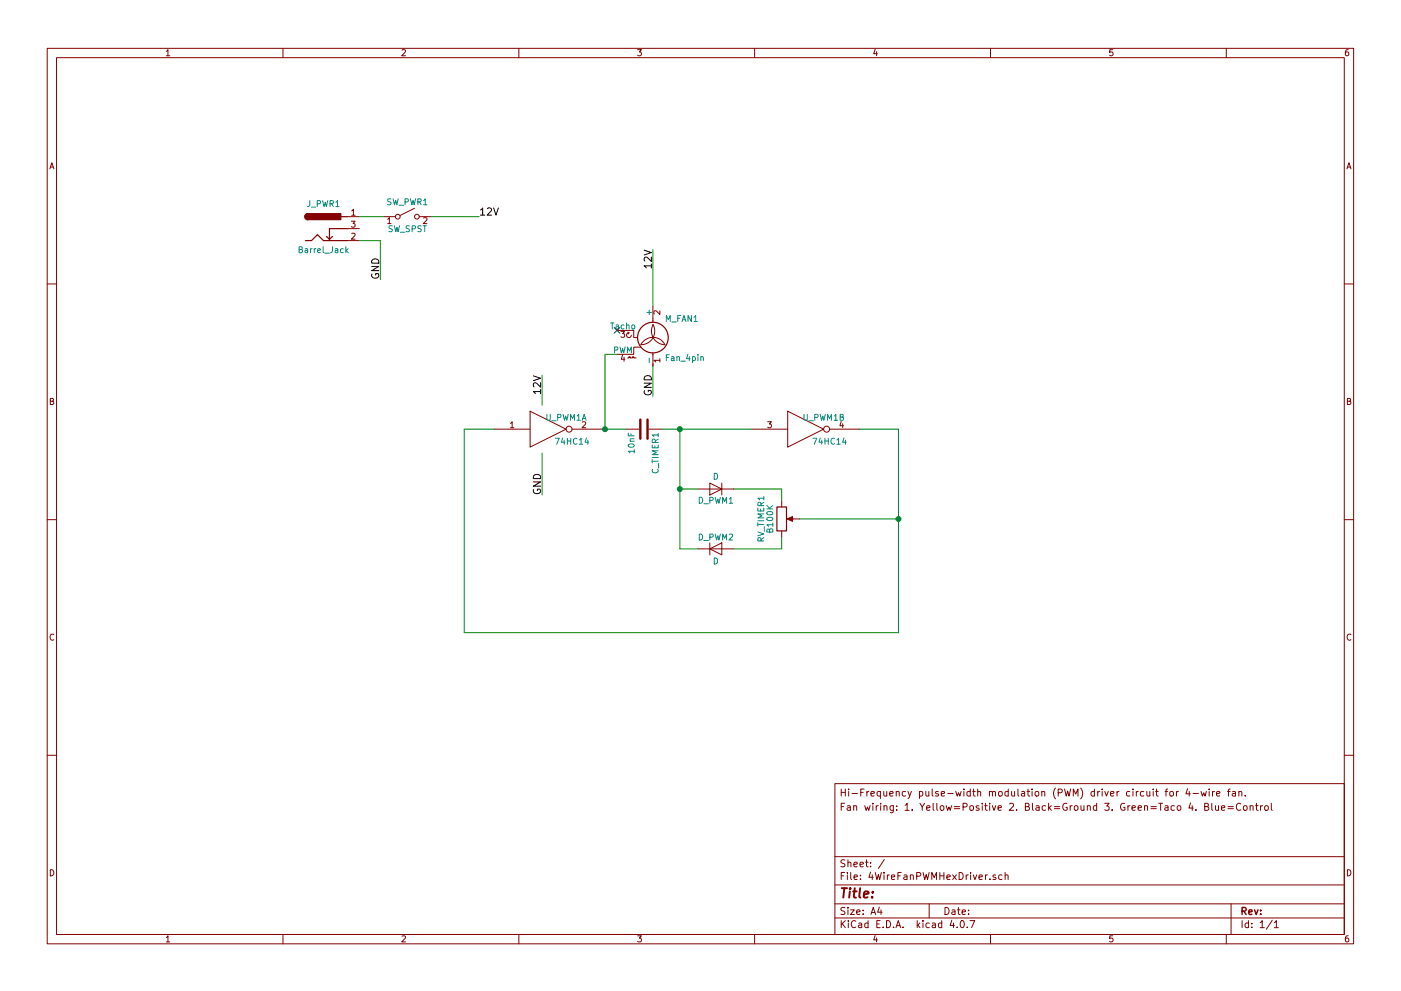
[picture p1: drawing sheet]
EESchema Schematic File Version 2
LIBS:power
LIBS:device
LIBS:switches
LIBS:relays
LIBS:motors
LIBS:transistors
LIBS:conn
LIBS:linear
LIBS:regul
LIBS:74xx
LIBS:cmos4000
LIBS:adc-dac
LIBS:memory
LIBS:xilinx
LIBS:microcontrollers
LIBS:dsp
LIBS:microchip
LIBS:analog_switches
LIBS:motorola
LIBS:texas
LIBS:intel
LIBS:audio
LIBS:interface
LIBS:digital-audio
LIBS:philips
LIBS:display
LIBS:cypress
LIBS:siliconi
LIBS:opto
LIBS:atmel
LIBS:contrib
LIBS:valves
LIBS:4WireFanPWMHexDriver-cache
EELAYER 25 0
EELAYER END
$Descr A4 11693 8268
encoding utf-8
Sheet 1 1
Title ""
Date ""
Rev ""
Comp ""
Comment1 ""
Comment2 ""
Comment3 "Fan wiring: 1. Yellow=Positive 2. Black=Ground 3. Green=Taco 4. Blue=Control"
Comment4 "Hi-Frequency pulse-width modulation (PWM) driver circuit for 4-wire fan."
$EndDescr
$Comp
L 74HC14 U_PWM1
U 1 1
P 4575 3575
F 0 "U_PWM1" H 4725 3675 50  0000 C CNN
F 1 "74HC14" H 4775 3475 50  0000 C CNN
F 2 "" H 4575 3575 50  0001 C CNN
F 3 "" H 4575 3575 50  0001 C CNN
	1    4575 3575
	1    0    0    -1  
$EndComp
$Comp
L 74HC14 U_PWM1
U 2 1
P 6725 3575
F 0 "U_PWM1" H 6875 3675 50  0000 C CNN
F 1 "74HC14" H 6925 3475 50  0000 C CNN
F 2 "" H 6725 3575 50  0001 C CNN
F 3 "" H 6725 3575 50  0001 C CNN
	2    6725 3575
	1    0    0    -1  
$EndComp
$Comp
L C C_TIMER1
U 1 1
P 5375 3575
F 0 "C_TIMER1" H 5400 3675 50  0000 L CNN
F 1 "10nF" H 5400 3475 50  0000 L CNN
F 2 "" H 5413 3425 50  0001 C CNN
F 3 "" H 5375 3575 50  0001 C CNN
	1    5375 3575
	0    1    1    0   
$EndComp
Text Label 4525 4125 1    60   ~ 0
GND
Text Label 4525 3125 3    60   ~ 0
12V
Text Label 5450 2075 3    60   ~ 0
12V
Wire Wire Line
	4125 3575 3875 3575
Wire Wire Line
	3875 3575 3875 5275
Wire Wire Line
	3875 5275 7500 5275
Wire Wire Line
	7500 5275 7500 3575
Wire Wire Line
	7500 3575 7175 3575
Wire Wire Line
	5525 3575 6275 3575
Wire Wire Line
	5025 3575 5225 3575
Wire Wire Line
	4525 3375 4525 3125
Wire Wire Line
	4525 3775 4525 4125
Connection ~ 5050 3575
Wire Wire Line
	5450 2075 5450 2550
$Comp
L POT RV_TIMER1
U 1 1
P 6525 4325
F 0 "RV_TIMER1" V 6350 4325 50  0000 C CNN
F 1 "B100K" V 6425 4325 50  0000 C CNN
F 2 "" H 6525 4325 50  0001 C CNN
F 3 "" H 6525 4325 50  0001 C CNN
	1    6525 4325
	1    0    0    1   
$EndComp
$Comp
L D D_PWM2
U 1 1
P 5975 4575
F 0 "D_PWM2" H 5975 4675 50  0000 C CNN
F 1 "D" H 5975 4475 50  0000 C CNN
F 2 "" H 5975 4575 50  0001 C CNN
F 3 "" H 5975 4575 50  0001 C CNN
	1    5975 4575
	1    0    0    -1  
$EndComp
$Comp
L D D_PWM1
U 1 1
P 5975 4075
F 0 "D_PWM1" H 5975 4175 50  0000 C CNN
F 1 "D" H 5975 3975 50  0000 C CNN
F 2 "" H 5975 4075 50  0001 C CNN
F 3 "" H 5975 4075 50  0001 C CNN
	1    5975 4075
	-1   0    0    1   
$EndComp
Wire Wire Line
	6525 4175 6525 4075
Wire Wire Line
	6525 4075 6125 4075
Wire Wire Line
	6125 4575 6525 4575
Wire Wire Line
	6525 4575 6525 4475
Wire Wire Line
	5675 4575 5825 4575
Wire Wire Line
	5675 3575 5675 4575
Connection ~ 5675 3575
Wire Wire Line
	5825 4075 5675 4075
Connection ~ 5675 4075
Wire Wire Line
	6675 4325 7500 4325
Connection ~ 7500 4325
$Comp
L Fan_4pin M_FAN1
U 1 1
P 5450 2850
F 0 "M_FAN1" H 5550 3050 50  0000 L CNN
F 1 "Fan_4pin" H 5550 2750 50  0000 L TNN
F 2 "" H 5450 2860 50  0001 C CNN
F 3 "" H 5450 2860 50  0001 C CNN
	1    5450 2850
	1    0    0    -1  
$EndComp
Wire Wire Line
	5150 2950 5050 2950
Wire Wire Line
	5050 2950 5050 3575
Wire Wire Line
	5450 3050 5450 3300
Text Label 5450 3300 1    60   ~ 0
GND
NoConn ~ 5150 2750
$Comp
L SW_SPST SW_PWR1
U 1 1
P 3400 1800
F 0 "SW_PWR1" H 3400 1925 50  0000 C CNN
F 1 "SW_SPST" H 3400 1700 50  0000 C CNN
F 2 "" H 3400 1800 50  0001 C CNN
F 3 "" H 3400 1800 50  0001 C CNN
	1    3400 1800
	1    0    0    -1  
$EndComp
$Comp
L Barrel_Jack J_PWR1
U 1 1
P 2700 1900
F 0 "J_PWR1" H 2700 2110 50  0000 C CNN
F 1 "Barrel_Jack" H 2700 1725 50  0000 C CNN
F 2 "" H 2750 1860 50  0001 C CNN
F 3 "" H 2750 1860 50  0001 C CNN
	1    2700 1900
	1    0    0    -1  
$EndComp
Wire Wire Line
	3000 1800 3200 1800
Wire Wire Line
	3000 2000 3175 2000
Wire Wire Line
	3175 2000 3175 2325
Text Label 3175 2325 1    60   ~ 0
GND
Wire Wire Line
	3600 1800 4000 1800
Text Label 4000 1800 0    60   ~ 0
12V
$EndSCHEMATC
